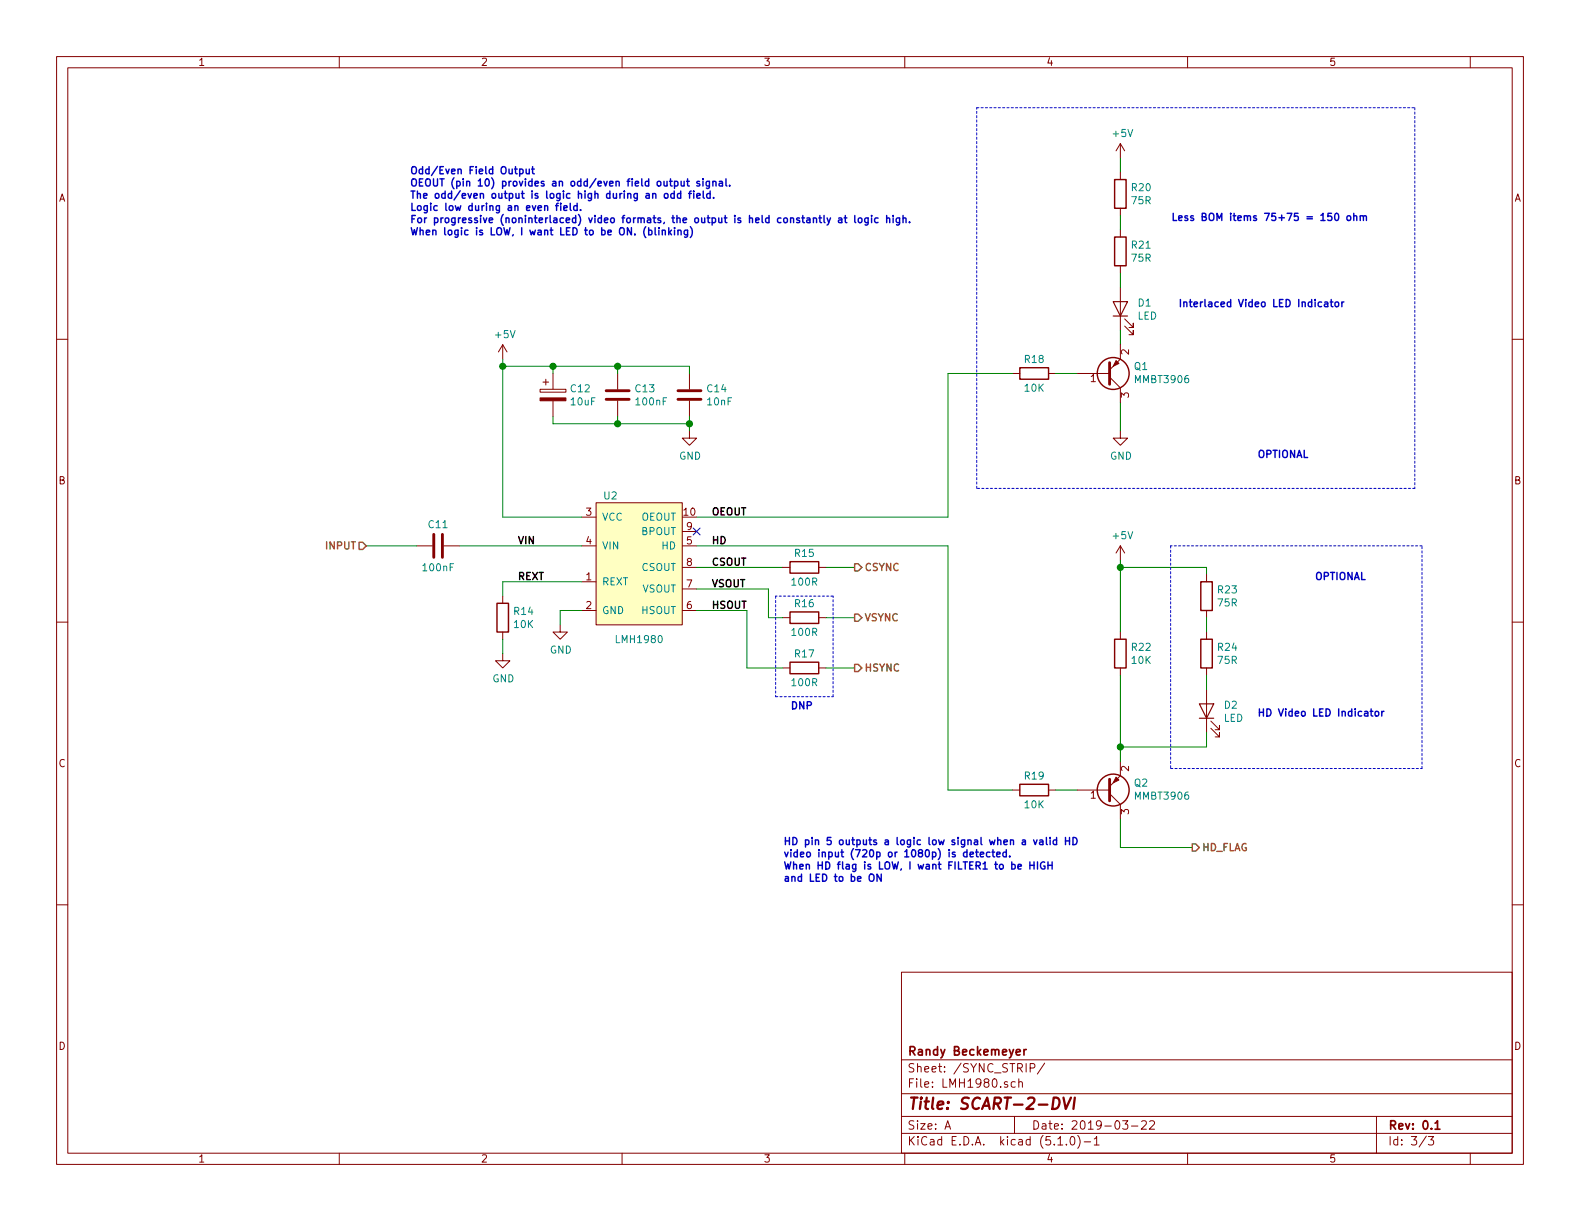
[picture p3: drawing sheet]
EESchema Schematic File Version 4
LIBS:scart2dvi-cache
EELAYER 29 0
EELAYER END
$Descr A 11000 8500
encoding utf-8
Sheet 3 3
Title "SCART-2-DVI"
Date "2019-03-22"
Rev "0.1"
Comp "Randy Beckemeyer"
Comment1 ""
Comment2 ""
Comment3 ""
Comment4 ""
$EndDescr
$Comp
L 100:LMH1980 U?
U 1 1
P 4400 3950
AR Path="/5C920B3C" Ref="U?"  Part="1" 
AR Path="/5C90F3A3/5C920B3C" Ref="U2"  Part="1" 
F 0 "U2" H 4250 4450 50  0000 C CNN
F 1 "LMH1980" H 4450 3450 50  0000 C CNN
F 2 "Package_SO:TSSOP-10_3x3mm_P0.5mm" H 4350 4800 50  0001 C CNN
F 3 "http://www.ti.com/lit/ds/symlink/lmh1980.pdf" H 4150 4700 50  0001 C CNN
F 4 "LMH1980MM/NOPBCT-ND" H 0   0   50  0001 C CNN "Digikey"
F 5 "LMH1980MM/NOPB" H 0   0   50  0001 C CNN "MPN"
	1    4400 3950
	1    0    0    -1  
$EndComp
$Comp
L power:GND #PWR?
U 1 1
P 3900 4350
AR Path="/5C920B43" Ref="#PWR?"  Part="1" 
AR Path="/5C90F3A3/5C920B43" Ref="#PWR030"  Part="1" 
F 0 "#PWR030" H 3900 4100 50  0001 C CNN
F 1 "GND" H 3905 4177 50  0000 C CNN
F 2 "" H 3900 4350 50  0001 C CNN
F 3 "" H 3900 4350 50  0001 C CNN
	1    3900 4350
	1    0    0    -1  
$EndComp
Wire Wire Line
	3900 4350 3900 4250
Wire Wire Line
	3900 4250 4050 4250
Wire Wire Line
	4050 4050 3500 4050
Wire Wire Line
	3500 4050 3500 4150
$Comp
L Device:R R?
U 1 1
P 3500 4300
AR Path="/5C920B4D" Ref="R?"  Part="1" 
AR Path="/5C90F3A3/5C920B4D" Ref="R14"  Part="1" 
F 0 "R14" H 3570 4346 50  0000 L CNN
F 1 "10K" H 3570 4255 50  0000 L CNN
F 2 "Resistor_SMD:R_0603_1608Metric_Pad1.05x0.95mm_HandSolder" V 3430 4300 50  0001 C CNN
F 3 "~" H 3500 4300 50  0001 C CNN
F 4 "311-10.0KHRCT-ND" H 0   0   50  0001 C CNN "Digikey"
F 5 "RC0603FR-0710KL" H 0   0   50  0001 C CNN "MPN"
F 6 "CPL-RES-0603-10K-0.1W" H 0   0   50  0001 C CNN "Octopart CPL"
	1    3500 4300
	1    0    0    -1  
$EndComp
$Comp
L power:GND #PWR?
U 1 1
P 3500 4550
AR Path="/5C920B54" Ref="#PWR?"  Part="1" 
AR Path="/5C90F3A3/5C920B54" Ref="#PWR029"  Part="1" 
F 0 "#PWR029" H 3500 4300 50  0001 C CNN
F 1 "GND" H 3505 4377 50  0000 C CNN
F 2 "" H 3500 4550 50  0001 C CNN
F 3 "" H 3500 4550 50  0001 C CNN
	1    3500 4550
	1    0    0    -1  
$EndComp
Wire Wire Line
	3500 4550 3500 4450
$Comp
L power:+5V #PWR?
U 1 1
P 3500 2500
AR Path="/5C920B5C" Ref="#PWR?"  Part="1" 
AR Path="/5C90F3A3/5C920B5C" Ref="#PWR028"  Part="1" 
F 0 "#PWR028" H 3500 2350 50  0001 C CNN
F 1 "+5V" H 3515 2673 50  0000 C CNN
F 2 "" H 3500 2500 50  0001 C CNN
F 3 "" H 3500 2500 50  0001 C CNN
	1    3500 2500
	1    0    0    -1  
$EndComp
Wire Wire Line
	8300 5900 7800 5900
$Comp
L Device:R R?
U 1 1
P 5600 4300
AR Path="/5C920B64" Ref="R?"  Part="1" 
AR Path="/5C90F3A3/5C920B64" Ref="R16"  Part="1" 
F 0 "R16" V 5500 4300 50  0000 C CNN
F 1 "100R" V 5700 4300 50  0000 C CNN
F 2 "Resistor_SMD:R_0603_1608Metric_Pad1.05x0.95mm_HandSolder" V 5530 4300 50  0001 C CNN
F 3 "~" H 5600 4300 50  0001 C CNN
F 4 "311-100HRCT-ND" H 0   0   50  0001 C CNN "Digikey"
F 5 "RC0603FR-07100RL" H 0   0   50  0001 C CNN "MPN"
F 6 "CPL-RES-0603-100-0.1W" H 0   0   50  0001 C CNN "Octopart CPL"
	1    5600 4300
	0    1    1    0   
$EndComp
$Comp
L Device:R R?
U 1 1
P 5600 4650
AR Path="/5C920B6B" Ref="R?"  Part="1" 
AR Path="/5C90F3A3/5C920B6B" Ref="R17"  Part="1" 
F 0 "R17" V 5500 4650 50  0000 C CNN
F 1 "100R" V 5700 4650 50  0000 C CNN
F 2 "Resistor_SMD:R_0603_1608Metric_Pad1.05x0.95mm_HandSolder" V 5530 4650 50  0001 C CNN
F 3 "~" H 5600 4650 50  0001 C CNN
F 4 "311-100HRCT-ND" H 0   0   50  0001 C CNN "Digikey"
F 5 "RC0603FR-07100RL" H 0   0   50  0001 C CNN "MPN"
F 6 "CPL-RES-0603-100-0.1W" H 0   0   50  0001 C CNN "Octopart CPL"
	1    5600 4650
	0    1    1    0   
$EndComp
Wire Wire Line
	5450 3950 4850 3950
Wire Wire Line
	4850 4100 5350 4100
Wire Wire Line
	5350 4100 5350 4300
Wire Wire Line
	5350 4300 5450 4300
Wire Wire Line
	4850 4250 5200 4250
Wire Wire Line
	5200 4250 5200 4650
Wire Wire Line
	5200 4650 5450 4650
$Comp
L Device:C C?
U 1 1
P 3050 3800
AR Path="/5C920B79" Ref="C?"  Part="1" 
AR Path="/5C90F3A3/5C920B79" Ref="C11"  Part="1" 
F 0 "C11" V 2900 3800 50  0000 C CNN
F 1 "100nF" V 3200 3800 50  0000 C CNN
F 2 "Capacitor_SMD:C_0603_1608Metric_Pad1.05x0.95mm_HandSolder" H 3088 3650 50  0001 C CNN
F 3 "~" H 3050 3800 50  0001 C CNN
F 4 "311-1344-1-ND" H 0   0   50  0001 C CNN "Digikey"
F 5 "CC0603KRX7R9BB104" H 0   0   50  0001 C CNN "MPN"
F 6 "CPL-CAP-X7R-0603-100NF-50V" H 0   0   50  0001 C CNN "Octopart CPL"
	1    3050 3800
	0    1    1    0   
$EndComp
$Comp
L Device:C C?
U 1 1
P 4300 2750
AR Path="/5C920B80" Ref="C?"  Part="1" 
AR Path="/5C90F3A3/5C920B80" Ref="C13"  Part="1" 
F 0 "C13" H 4415 2796 50  0000 L CNN
F 1 "100nF" H 4415 2705 50  0000 L CNN
F 2 "Capacitor_SMD:C_0603_1608Metric_Pad1.05x0.95mm_HandSolder" H 4338 2600 50  0001 C CNN
F 3 "~" H 4300 2750 50  0001 C CNN
F 4 "311-1344-1-ND" H 0   0   50  0001 C CNN "Digikey"
F 5 "CC0603KRX7R9BB104" H 0   0   50  0001 C CNN "MPN"
F 6 "CPL-CAP-X7R-0603-100NF-50V" H 0   0   50  0001 C CNN "Octopart CPL"
	1    4300 2750
	1    0    0    -1  
$EndComp
$Comp
L Device:CP C?
U 1 1
P 3850 2750
AR Path="/5C920B87" Ref="C?"  Part="1" 
AR Path="/5C90F3A3/5C920B87" Ref="C12"  Part="1" 
F 0 "C12" H 3965 2796 50  0000 L CNN
F 1 "10uF" H 3965 2705 50  0000 L CNN
F 2 "Capacitor_Tantalum_SMD:CP_EIA-3216-18_Kemet-A_Pad1.58x1.35mm_HandSolder" H 3888 2600 50  0001 C CNN
F 3 "~" H 3850 2750 50  0001 C CNN
F 4 "478-1655-1-ND" H 0   0   50  0001 C CNN "Digikey"
F 5 "TAJA106K016RNJ" H 0   0   50  0001 C CNN "MPN"
F 6 "CPL-CAP-TAN-1206-10UF-16V" H 0   0   50  0001 C CNN "Octopart CPL"
	1    3850 2750
	1    0    0    -1  
$EndComp
Text Label 3600 4050 0    50   ~ 10
REXT
Text Label 3600 3800 0    50   ~ 10
VIN
Text Label 4950 3800 0    50   ~ 10
HD
Text Label 4950 3950 0    50   ~ 10
CSOUT
Text Label 4950 4100 0    50   ~ 10
VSOUT
Text Label 4950 4250 0    50   ~ 10
HSOUT
Wire Wire Line
	4300 2550 4300 2600
Wire Wire Line
	4300 2550 3850 2550
Wire Wire Line
	3850 2550 3850 2600
Wire Wire Line
	3850 2900 3850 2950
Wire Wire Line
	3850 2950 4300 2950
Wire Wire Line
	4300 2950 4300 2900
Wire Wire Line
	4800 2950 4800 3000
$Comp
L power:GND #PWR?
U 1 1
P 4800 3000
AR Path="/5C920B9C" Ref="#PWR?"  Part="1" 
AR Path="/5C90F3A3/5C920B9C" Ref="#PWR031"  Part="1" 
F 0 "#PWR031" H 4800 2750 50  0001 C CNN
F 1 "GND" H 4805 2827 50  0000 C CNN
F 2 "" H 4800 3000 50  0001 C CNN
F 3 "" H 4800 3000 50  0001 C CNN
	1    4800 3000
	1    0    0    -1  
$EndComp
Wire Wire Line
	3850 2550 3500 2550
Wire Wire Line
	5750 4300 5950 4300
Wire Wire Line
	5750 4650 5950 4650
Text Notes 5450 6150 0    50   ~ 10
HD pin 5 outputs a logic low signal when a valid HD \nvideo input (720p or 1080p) is detected.\nWhen HD flag is LOW, I want FILTER1 to be HIGH\nand LED to be ON
Text Label 4950 3600 0    50   ~ 10
OEOUT
$Comp
L Device:C C?
U 1 1
P 4800 2750
AR Path="/5C920BC6" Ref="C?"  Part="1" 
AR Path="/5C90F3A3/5C920BC6" Ref="C14"  Part="1" 
F 0 "C14" H 4915 2796 50  0000 L CNN
F 1 "10nF" H 4915 2705 50  0000 L CNN
F 2 "Capacitor_SMD:C_0603_1608Metric_Pad1.05x0.95mm_HandSolder" H 4838 2600 50  0001 C CNN
F 3 "~" H 4800 2750 50  0001 C CNN
F 4 "311-1085-1-ND" H 0   0   50  0001 C CNN "Digikey"
F 5 "CC0603KRX7R9BB103" H 0   0   50  0001 C CNN "MPN"
F 6 "CPL-CAP-X7R-0603-10NF-50V" H 0   0   50  0001 C CNN "Octopart CPL"
	1    4800 2750
	1    0    0    -1  
$EndComp
Wire Wire Line
	4800 2550 4800 2600
Wire Wire Line
	4300 2550 4800 2550
Wire Wire Line
	4800 2950 4800 2900
$Comp
L Device:R R?
U 1 1
P 7200 5500
AR Path="/5C920BD2" Ref="R?"  Part="1" 
AR Path="/5C90F3A3/5C920BD2" Ref="R19"  Part="1" 
F 0 "R19" V 7100 5500 50  0000 C CNN
F 1 "10K" V 7300 5500 50  0000 C CNN
F 2 "Resistor_SMD:R_0603_1608Metric_Pad1.05x0.95mm_HandSolder" V 7130 5500 50  0001 C CNN
F 3 "~" H 7200 5500 50  0001 C CNN
F 4 "311-10.0KHRCT-ND" H 0   0   50  0001 C CNN "Digikey"
F 5 "RC0603FR-0710KL" H 0   0   50  0001 C CNN "MPN"
F 6 "CPL-RES-0603-10K-0.1W" H 0   0   50  0001 C CNN "Octopart CPL"
	1    7200 5500
	0    1    1    0   
$EndComp
Wire Wire Line
	7800 5900 7800 5700
$Comp
L Device:R R?
U 1 1
P 7800 4550
AR Path="/5C920BDB" Ref="R?"  Part="1" 
AR Path="/5C90F3A3/5C920BDB" Ref="R22"  Part="1" 
F 0 "R22" H 7870 4596 50  0000 L CNN
F 1 "10K" H 7870 4505 50  0000 L CNN
F 2 "Resistor_SMD:R_0603_1608Metric_Pad1.05x0.95mm_HandSolder" V 7730 4550 50  0001 C CNN
F 3 "~" H 7800 4550 50  0001 C CNN
F 4 "311-10.0KHRCT-ND" H 0   0   50  0001 C CNN "Digikey"
F 5 "RC0603FR-0710KL" H 0   0   50  0001 C CNN "MPN"
F 6 "CPL-RES-0603-10K-0.1W" H 0   0   50  0001 C CNN "Octopart CPL"
	1    7800 4550
	1    0    0    -1  
$EndComp
$Comp
L power:+5V #PWR?
U 1 1
P 7800 3900
AR Path="/5C920BE2" Ref="#PWR?"  Part="1" 
AR Path="/5C90F3A3/5C920BE2" Ref="#PWR034"  Part="1" 
F 0 "#PWR034" H 7800 3750 50  0001 C CNN
F 1 "+5V" H 7815 4073 50  0000 C CNN
F 2 "" H 7800 3900 50  0001 C CNN
F 3 "" H 7800 3900 50  0001 C CNN
	1    7800 3900
	1    0    0    -1  
$EndComp
$Comp
L Device:R R?
U 1 1
P 5600 3950
AR Path="/5C920BE9" Ref="R?"  Part="1" 
AR Path="/5C90F3A3/5C920BE9" Ref="R15"  Part="1" 
F 0 "R15" V 5500 3950 50  0000 C CNN
F 1 "100R" V 5700 3950 50  0000 C CNN
F 2 "Resistor_SMD:R_0603_1608Metric_Pad1.05x0.95mm_HandSolder" V 5530 3950 50  0001 C CNN
F 3 "~" H 5600 3950 50  0001 C CNN
F 4 "311-100HRCT-ND" H 0   0   50  0001 C CNN "Digikey"
F 5 "RC0603FR-07100RL" H 0   0   50  0001 C CNN "MPN"
F 6 "CPL-RES-0603-100-0.1W" H 0   0   50  0001 C CNN "Octopart CPL"
	1    5600 3950
	0    1    1    0   
$EndComp
Wire Wire Line
	5950 3950 5750 3950
Wire Wire Line
	7350 5500 7500 5500
$Comp
L Transistor_BJT:MMBT3906 Q?
U 1 1
P 7700 5500
AR Path="/5C920BF3" Ref="Q?"  Part="1" 
AR Path="/5C90F3A3/5C920BF3" Ref="Q2"  Part="1" 
F 0 "Q2" H 7891 5454 50  0000 L CNN
F 1 "MMBT3906" H 7891 5545 50  0000 L CNN
F 2 "Package_TO_SOT_SMD:SOT-23" H 7900 5425 50  0001 L CIN
F 3 "https://www.fairchildsemi.com/datasheets/2N/2N3906.pdf" H 7700 5500 50  0001 L CNN
F 4 "MMBT3906LT1GOSCT-ND" H 0   0   50  0001 C CNN "Digikey"
F 5 "MMBT3906LT1G" H 0   0   50  0001 C CNN "MPN"
F 6 "CPL-TRN-PNP-SOT23" H 0   0   50  0001 C CNN "Octopart CPL"
	1    7700 5500
	1    0    0    1   
$EndComp
Connection ~ 4800 2950
Wire Wire Line
	4300 2950 4800 2950
Wire Wire Line
	3500 2500 3500 2550
Connection ~ 3500 2550
Wire Wire Line
	2900 3800 2550 3800
Text HLabel 2550 3800 0    50   Input ~ 10
INPUT
Text HLabel 5950 4650 2    50   Output ~ 10
HSYNC
Text HLabel 5950 4300 2    50   Output ~ 10
VSYNC
Text HLabel 8300 5900 2    50   Output ~ 10
HD_FLAG
Text HLabel 5950 3950 2    50   Output ~ 10
CSYNC
Connection ~ 4300 2550
Connection ~ 3850 2550
Connection ~ 4300 2950
Wire Wire Line
	3500 3600 4050 3600
Wire Wire Line
	3500 2550 3500 3600
$Comp
L Device:LED D2
U 1 1
P 8400 4950
F 0 "D2" V 8438 4833 50  0000 R CNN
F 1 "LED" V 8347 4833 50  0000 R CNN
F 2 "LED_SMD:LED_0603_1608Metric_Pad1.05x0.95mm_HandSolder" H 8400 4950 50  0001 C CNN
F 3 "~" H 8400 4950 50  0001 C CNN
F 4 "160-1183-1-ND" H 0   0   50  0001 C CNN "Digikey"
F 5 "LTST-C190GKT" H 0   0   50  0001 C CNN "MPN"
F 6 "CPL-LED-0603-GREEN" H 0   0   50  0001 C CNN "Octopart CPL"
	1    8400 4950
	0    -1   -1   0   
$EndComp
Wire Wire Line
	7800 4700 7800 5200
Wire Wire Line
	8400 5100 8400 5200
Wire Wire Line
	8400 5200 7800 5200
Connection ~ 7800 5200
Wire Wire Line
	7800 5200 7800 5300
Wire Wire Line
	8400 4700 8400 4800
Wire Wire Line
	8400 4000 8400 3950
Wire Wire Line
	8400 3950 7800 3950
Connection ~ 7800 3950
Wire Wire Line
	7800 3950 7800 3900
Text Notes 2850 1650 0    50   ~ 10
Odd/Even Field Output\nOEOUT (pin 10) provides an odd/even field output signal.\nThe odd/even output is logic high during an odd field.\nLogic low during an even field. \nFor progressive (noninterlaced) video formats, the output is held constantly at logic high.\nWhen logic is LOW, I want LED to be ON. (blinking)
$Comp
L Device:R R?
U 1 1
P 7200 2600
AR Path="/5C9D260D" Ref="R?"  Part="1" 
AR Path="/5C90F3A3/5C9D260D" Ref="R18"  Part="1" 
F 0 "R18" V 7100 2600 50  0000 C CNN
F 1 "10K" V 7300 2600 50  0000 C CNN
F 2 "Resistor_SMD:R_0603_1608Metric_Pad1.05x0.95mm_HandSolder" V 7130 2600 50  0001 C CNN
F 3 "~" H 7200 2600 50  0001 C CNN
F 4 "311-10.0KHRCT-ND" H 0   0   50  0001 C CNN "Digikey"
F 5 "RC0603FR-0710KL" H 0   0   50  0001 C CNN "MPN"
F 6 "CPL-RES-0603-10K-0.1W" H 0   0   50  0001 C CNN "Octopart CPL"
	1    7200 2600
	0    1    1    0   
$EndComp
Wire Wire Line
	7800 3000 7800 2800
$Comp
L power:+5V #PWR?
U 1 1
P 7800 1100
AR Path="/5C9D261A" Ref="#PWR?"  Part="1" 
AR Path="/5C90F3A3/5C9D261A" Ref="#PWR032"  Part="1" 
F 0 "#PWR032" H 7800 950 50  0001 C CNN
F 1 "+5V" H 7815 1273 50  0000 C CNN
F 2 "" H 7800 1100 50  0001 C CNN
F 3 "" H 7800 1100 50  0001 C CNN
	1    7800 1100
	1    0    0    -1  
$EndComp
Wire Wire Line
	7350 2600 7500 2600
$Comp
L Device:LED D1
U 1 1
P 7800 2150
F 0 "D1" V 7838 2033 50  0000 R CNN
F 1 "LED" V 7747 2033 50  0000 R CNN
F 2 "LED_SMD:LED_0603_1608Metric_Pad1.05x0.95mm_HandSolder" H 7800 2150 50  0001 C CNN
F 3 "~" H 7800 2150 50  0001 C CNN
F 4 "160-1183-1-ND" H 0   0   50  0001 C CNN "Digikey"
F 5 "LTST-C190GKT" H 0   0   50  0001 C CNN "MPN"
F 6 "CPL-LED-0603-GREEN" H 0   0   50  0001 C CNN "Octopart CPL"
	1    7800 2150
	0    -1   -1   0   
$EndComp
Wire Wire Line
	7800 2300 7800 2400
Wire Wire Line
	7800 1900 7800 2000
$Comp
L power:GND #PWR?
U 1 1
P 7800 3000
AR Path="/5C9D5BD8" Ref="#PWR?"  Part="1" 
AR Path="/5C90F3A3/5C9D5BD8" Ref="#PWR033"  Part="1" 
F 0 "#PWR033" H 7800 2750 50  0001 C CNN
F 1 "GND" H 7805 2827 50  0000 C CNN
F 2 "" H 7800 3000 50  0001 C CNN
F 3 "" H 7800 3000 50  0001 C CNN
	1    7800 3000
	1    0    0    -1  
$EndComp
Wire Wire Line
	7800 1100 7800 1200
Wire Wire Line
	6600 5500 7050 5500
$Comp
L Transistor_BJT:MMBT3906 Q?
U 1 1
P 7700 2600
AR Path="/5C9E4D99" Ref="Q?"  Part="1" 
AR Path="/5C90F3A3/5C9E4D99" Ref="Q1"  Part="1" 
F 0 "Q1" H 7891 2554 50  0000 L CNN
F 1 "MMBT3906" H 7891 2645 50  0000 L CNN
F 2 "Package_TO_SOT_SMD:SOT-23" H 7900 2525 50  0001 L CIN
F 3 "https://www.fairchildsemi.com/datasheets/2N/2N3906.pdf" H 7700 2600 50  0001 L CNN
F 4 "MMBT3906LT1GOSCT-ND" H 0   0   50  0001 C CNN "Digikey"
F 5 "MMBT3906LT1G" H 0   0   50  0001 C CNN "MPN"
F 6 "CPL-TRN-PNP-SOT23" H 0   0   50  0001 C CNN "Octopart CPL"
	1    7700 2600
	1    0    0    1   
$EndComp
Wire Wire Line
	6600 3600 6600 2600
Wire Wire Line
	4850 3600 6600 3600
Wire Wire Line
	6600 3800 6600 5500
Wire Wire Line
	4850 3800 6600 3800
Wire Wire Line
	7050 2600 6600 2600
Text Notes 8200 2150 0    50   ~ 10
Interlaced Video LED Indicator
Text Notes 8750 5000 0    50   ~ 10
HD Video LED Indicator
Wire Wire Line
	3200 3800 4050 3800
$Comp
L Device:R R?
U 1 1
P 8400 4550
AR Path="/5C940C11" Ref="R?"  Part="1" 
AR Path="/5C90F3A3/5C940C11" Ref="R24"  Part="1" 
F 0 "R24" H 8470 4596 50  0000 L CNN
F 1 "75R" H 8470 4505 50  0000 L CNN
F 2 "Resistor_SMD:R_0603_1608Metric_Pad1.05x0.95mm_HandSolder" V 8330 4550 50  0001 C CNN
F 3 "~" H 8400 4550 50  0001 C CNN
F 4 "311-75.0HRCT-ND" H 0   0   50  0001 C CNN "Digikey"
F 5 "RC0603FR-0775RL" H 0   0   50  0001 C CNN "MPN"
F 6 "CPL-RES-0603-75-0.1W" H 0   0   50  0001 C CNN "Octopart CPL"
	1    8400 4550
	1    0    0    -1  
$EndComp
$Comp
L Device:R R?
U 1 1
P 8400 4150
AR Path="/5C9418ED" Ref="R?"  Part="1" 
AR Path="/5C90F3A3/5C9418ED" Ref="R23"  Part="1" 
F 0 "R23" H 8470 4196 50  0000 L CNN
F 1 "75R" H 8470 4105 50  0000 L CNN
F 2 "Resistor_SMD:R_0603_1608Metric_Pad1.05x0.95mm_HandSolder" V 8330 4150 50  0001 C CNN
F 3 "~" H 8400 4150 50  0001 C CNN
F 4 "311-75.0HRCT-ND" H 0   0   50  0001 C CNN "Digikey"
F 5 "RC0603FR-0775RL" H 0   0   50  0001 C CNN "MPN"
F 6 "CPL-RES-0603-75-0.1W" H 0   0   50  0001 C CNN "Octopart CPL"
	1    8400 4150
	1    0    0    -1  
$EndComp
Wire Wire Line
	8400 4400 8400 4300
Wire Wire Line
	7800 3950 7800 4400
$Comp
L Device:R R?
U 1 1
P 7800 1750
AR Path="/5C945B27" Ref="R?"  Part="1" 
AR Path="/5C90F3A3/5C945B27" Ref="R21"  Part="1" 
F 0 "R21" H 7870 1796 50  0000 L CNN
F 1 "75R" H 7870 1705 50  0000 L CNN
F 2 "Resistor_SMD:R_0603_1608Metric_Pad1.05x0.95mm_HandSolder" V 7730 1750 50  0001 C CNN
F 3 "~" H 7800 1750 50  0001 C CNN
F 4 "311-75.0HRCT-ND" H 0   0   50  0001 C CNN "Digikey"
F 5 "RC0603FR-0775RL" H 0   0   50  0001 C CNN "MPN"
F 6 "CPL-RES-0603-75-0.1W" H 0   0   50  0001 C CNN "Octopart CPL"
	1    7800 1750
	1    0    0    -1  
$EndComp
$Comp
L Device:R R?
U 1 1
P 7800 1350
AR Path="/5C945B2D" Ref="R?"  Part="1" 
AR Path="/5C90F3A3/5C945B2D" Ref="R20"  Part="1" 
F 0 "R20" H 7870 1396 50  0000 L CNN
F 1 "75R" H 7870 1305 50  0000 L CNN
F 2 "Resistor_SMD:R_0603_1608Metric_Pad1.05x0.95mm_HandSolder" V 7730 1350 50  0001 C CNN
F 3 "~" H 7800 1350 50  0001 C CNN
F 4 "311-75.0HRCT-ND" H 0   0   50  0001 C CNN "Digikey"
F 5 "RC0603FR-0775RL" H 0   0   50  0001 C CNN "MPN"
F 6 "CPL-RES-0603-75-0.1W" H 0   0   50  0001 C CNN "Octopart CPL"
	1    7800 1350
	1    0    0    -1  
$EndComp
Wire Wire Line
	7800 1600 7800 1500
Text Notes 8150 1550 0    50   ~ 10
Less BOM items 75+75 = 150 ohm
NoConn ~ 4850 3700
Wire Notes Line
	5400 4150 5400 4850
Wire Notes Line
	5400 4850 5800 4850
Wire Notes Line
	5800 4850 5800 4150
Wire Notes Line
	5800 4150 5400 4150
Text Notes 5500 4950 0    50   ~ 10
DNP
Wire Notes Line
	9850 3400 6800 3400
Wire Notes Line
	6800 3400 6800 750 
Wire Notes Line
	6800 750  9850 750 
Wire Notes Line
	9850 750  9850 3400
Text Notes 8750 3200 0    50   ~ 10
OPTIONAL
Wire Notes Line
	8150 3800 8150 5350
Wire Notes Line
	8150 5350 9900 5350
Wire Notes Line
	9900 5350 9900 3800
Wire Notes Line
	9900 3800 8150 3800
Text Notes 9150 4050 0    50   ~ 10
OPTIONAL
$EndSCHEMATC
